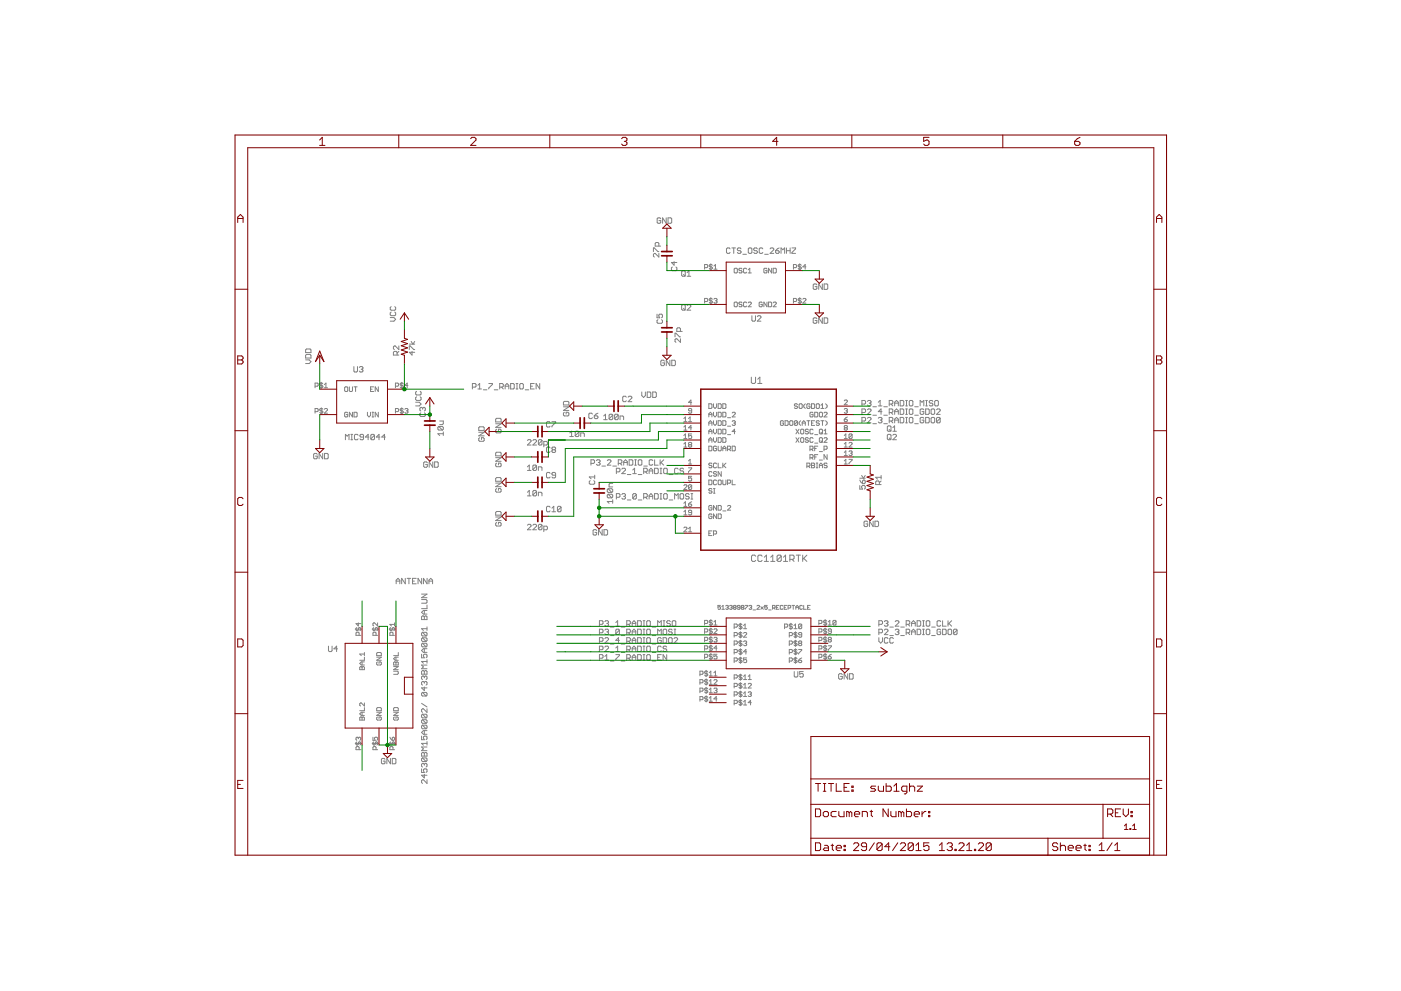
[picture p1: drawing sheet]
<?xml version="1.0" encoding="utf-8"?>
<!DOCTYPE eagle SYSTEM "eagle.dtd">
<eagle version="6.6.0">
<drawing>
<settings>
<setting alwaysvectorfont="yes"/>
<setting verticaltext="up"/>
</settings>
<grid distance="0.1" unitdist="inch" unit="inch" style="lines" multiple="1" display="no" altdistance="0.01" altunitdist="inch" altunit="inch"/>
<schematic xreflabel="%F%N/%S.%C%R" xrefpart="/%S.%C%R">
<libraries>
<library name="cc1101">
<symbols>
<symbol name="CC1101RTK">
<wire x1="-20.32" y1="20.32" x2="-20.32" y2="-27.94" width="0.4064" layer="94"/>
<wire x1="-20.32" y1="-27.94" x2="20.32" y2="-27.94" width="0.4064" layer="94"/>
<wire x1="20.32" y1="-27.94" x2="20.32" y2="20.32" width="0.4064" layer="94"/>
<wire x1="20.32" y1="20.32" x2="-20.32" y2="20.32" width="0.4064" layer="94"/>
<text x="-5.2578" y="21.9456" size="2.0828" layer="95" ratio="10" rot="SR0">&gt;NAME</text>
<text x="-5.207" y="-31.4198" size="2.0828" layer="96" ratio="10" rot="SR0">&gt;VALUE</text>
<pin name="DVDD" x="-25.4" y="15.24" length="middle" direction="pwr"/>
<pin name="AVDD_2" x="-25.4" y="12.7" length="middle" direction="pwr"/>
<pin name="AVDD_3" x="-25.4" y="10.16" length="middle" direction="pwr"/>
<pin name="AVDD_4" x="-25.4" y="7.62" length="middle" direction="pwr"/>
<pin name="AVDD" x="-25.4" y="5.08" length="middle" direction="pwr"/>
<pin name="DGUARD" x="-25.4" y="2.54" length="middle" direction="pwr"/>
<pin name="SCLK" x="-25.4" y="-2.54" length="middle" direction="in"/>
<pin name="CSN" x="-25.4" y="-5.08" length="middle" direction="in"/>
<pin name="DCOUPL" x="-25.4" y="-7.62" length="middle" direction="pwr"/>
<pin name="SI" x="-25.4" y="-10.16" length="middle" direction="in"/>
<pin name="GND_2" x="-25.4" y="-15.24" length="middle" direction="pas"/>
<pin name="GND" x="-25.4" y="-17.78" length="middle" direction="pas"/>
<pin name="EP" x="-25.4" y="-22.86" length="middle" direction="pas"/>
<pin name="SO(GDO1)" x="25.4" y="15.24" length="middle" direction="out" rot="R180"/>
<pin name="GDO2" x="25.4" y="12.7" length="middle" direction="out" rot="R180"/>
<pin name="GDO0(ATEST)" x="25.4" y="10.16" length="middle" rot="R180"/>
<pin name="XOSC_Q1" x="25.4" y="7.62" length="middle" rot="R180"/>
<pin name="XOSC_Q2" x="25.4" y="5.08" length="middle" rot="R180"/>
<pin name="RF_P" x="25.4" y="2.54" length="middle" rot="R180"/>
<pin name="RF_N" x="25.4" y="0" length="middle" rot="R180"/>
<pin name="RBIAS" x="25.4" y="-2.54" length="middle" rot="R180"/>
</symbol>
</symbols>
<devicesets>
<deviceset name="CC1101RTK" prefix="U">
<gates>
<gate name="A" symbol="CC1101RTK" x="0" y="0"/>
</gates>
<devices>
<device name="" package="QFN50P400X400X90-21N">
<connects>
<connect gate="A" pin="AVDD" pad="15"/>
<connect gate="A" pin="AVDD_2" pad="9"/>
<connect gate="A" pin="AVDD_3" pad="11"/>
<connect gate="A" pin="AVDD_4" pad="14"/>
<connect gate="A" pin="CSN" pad="7"/>
<connect gate="A" pin="DCOUPL" pad="5"/>
<connect gate="A" pin="DGUARD" pad="18"/>
<connect gate="A" pin="DVDD" pad="4"/>
<connect gate="A" pin="EP" pad="21"/>
<connect gate="A" pin="GDO0(ATEST)" pad="6"/>
<connect gate="A" pin="GDO2" pad="3"/>
<connect gate="A" pin="GND" pad="19"/>
<connect gate="A" pin="GND_2" pad="16"/>
<connect gate="A" pin="RBIAS" pad="17"/>
<connect gate="A" pin="RF_N" pad="13"/>
<connect gate="A" pin="RF_P" pad="12"/>
<connect gate="A" pin="SCLK" pad="1"/>
<connect gate="A" pin="SI" pad="20"/>
<connect gate="A" pin="SO(GDO1)" pad="2"/>
<connect gate="A" pin="XOSC_Q1" pad="8"/>
<connect gate="A" pin="XOSC_Q2" pad="10"/>
</connects>
<technologies>
<technology name="">
<attribute name="MPN" value="CC1101RTK" constant="no"/>
<attribute name="OC_FARNELL" value="1555264" constant="no"/>
<attribute name="OC_NEWARK" value="50M8833" constant="no"/>
<attribute name="PACKAGE" value="QFN-20" constant="no"/>
<attribute name="SUPPLIER" value="Texas Instruments" constant="no"/>
</technology>
</technologies>
</device>
</devices>
</deviceset>
</devicesets>
</library>
<library name="rc-master-smd">
<symbols>
<symbol name="CNP-">
<wire x1="-2.54" y1="0" x2="-0.635" y2="0" width="0.1524" layer="94"/>
<wire x1="2.54" y1="0" x2="0.635" y2="0" width="0.1524" layer="94"/>
<wire x1="0.635" y1="1.5875" x2="0.635" y2="0" width="0.508" layer="94"/>
<wire x1="0.635" y1="0" x2="0.635" y2="-1.5875" width="0.508" layer="94"/>
<wire x1="-0.635" y1="1.5875" x2="-0.635" y2="0" width="0.508" layer="94"/>
<wire x1="-0.635" y1="0" x2="-0.635" y2="-1.5875" width="0.508" layer="94"/>
<text x="-2.794" y="-1.27" size="0.8636" layer="93">1</text>
<text x="2.286" y="-1.27" size="0.8636" layer="93">2</text>
<text x="1.905" y="1.27" size="1.778" layer="95">&gt;NAME</text>
<text x="-3.81" y="-4.1275" size="1.778" layer="96">&gt;VALUE</text>
<pin name="1" x="-2.54" y="0" visible="off" length="point" direction="pas" swaplevel="1"/>
<pin name="2" x="2.54" y="0" visible="off" length="point" direction="pas" swaplevel="1" rot="R180"/>
</symbol>
<symbol name="R-">
<wire x1="-2.54" y1="0" x2="-2.2225" y2="0.9525" width="0.2032" layer="94"/>
<wire x1="-2.2225" y1="0.9525" x2="-1.5875" y2="-0.9525" width="0.2032" layer="94"/>
<wire x1="-1.5875" y1="-0.9525" x2="-0.9525" y2="0.9525" width="0.2032" layer="94"/>
<wire x1="-0.9525" y1="0.9525" x2="-0.3175" y2="-0.9525" width="0.2032" layer="94"/>
<wire x1="-0.3175" y1="-0.9525" x2="0.3175" y2="0.9525" width="0.2032" layer="94"/>
<wire x1="0.3175" y1="0.9525" x2="0.9525" y2="-0.9525" width="0.2032" layer="94"/>
<wire x1="0.9525" y1="-0.9525" x2="1.5875" y2="0.9525" width="0.2032" layer="94"/>
<wire x1="1.5875" y1="0.9525" x2="2.2225" y2="-0.9525" width="0.2032" layer="94"/>
<wire x1="2.2225" y1="-0.9525" x2="2.54" y2="0" width="0.2032" layer="94"/>
<text x="-2.54" y="1.5875" size="1.778" layer="95">&gt;NAME</text>
<text x="-2.54" y="-3.175" size="1.778" layer="96">&gt;VALUE</text>
<pin name="2" x="5.08" y="0" visible="off" length="short" direction="pas" swaplevel="1" rot="R180"/>
<pin name="1" x="-5.08" y="0" visible="off" length="short" direction="pas" swaplevel="1"/>
</symbol>
</symbols>
<devicesets>
<deviceset name="C_" prefix="C" uservalue="yes">
<gates>
<gate name="G$1" symbol="CNP-" x="2.54" y="0"/>
</gates>
<devices>
<device name="1812" package="C1812">
<connects>
<connect gate="G$1" pin="1" pad="1"/>
<connect gate="G$1" pin="2" pad="2"/>
</connects>
<technologies>
<technology name=""/>
</technologies>
</device>
<device name="1812K" package="C1812K">
<connects>
<connect gate="G$1" pin="1" pad="1"/>
<connect gate="G$1" pin="2" pad="2"/>
</connects>
<technologies>
<technology name=""/>
</technologies>
</device>
<device name="1825" package="C1825">
<connects>
<connect gate="G$1" pin="1" pad="1"/>
<connect gate="G$1" pin="2" pad="2"/>
</connects>
<technologies>
<technology name=""/>
</technologies>
</device>
<device name="1825K" package="C1825K">
<connects>
<connect gate="G$1" pin="1" pad="1"/>
<connect gate="G$1" pin="2" pad="2"/>
</connects>
<technologies>
<technology name=""/>
</technologies>
</device>
<device name="2012" package="C2012">
<connects>
<connect gate="G$1" pin="1" pad="1"/>
<connect gate="G$1" pin="2" pad="2"/>
</connects>
<technologies>
<technology name=""/>
</technologies>
</device>
<device name="2220K" package="C2220K">
<connects>
<connect gate="G$1" pin="1" pad="1"/>
<connect gate="G$1" pin="2" pad="2"/>
</connects>
<technologies>
<technology name=""/>
</technologies>
</device>
<device name="2225K" package="C2225K">
<connects>
<connect gate="G$1" pin="1" pad="1"/>
<connect gate="G$1" pin="2" pad="2"/>
</connects>
<technologies>
<technology name=""/>
</technologies>
</device>
<device name="3216" package="C3216">
<connects>
<connect gate="G$1" pin="1" pad="1"/>
<connect gate="G$1" pin="2" pad="2"/>
</connects>
<technologies>
<technology name=""/>
</technologies>
</device>
<device name="3225" package="C3225">
<connects>
<connect gate="G$1" pin="1" pad="1"/>
<connect gate="G$1" pin="2" pad="2"/>
</connects>
<technologies>
<technology name=""/>
</technologies>
</device>
<device name="4532" package="C4532">
<connects>
<connect gate="G$1" pin="1" pad="1"/>
<connect gate="G$1" pin="2" pad="2"/>
</connects>
<technologies>
<technology name=""/>
</technologies>
</device>
<device name="4564" package="C4564">
<connects>
<connect gate="G$1" pin="1" pad="1"/>
<connect gate="G$1" pin="2" pad="2"/>
</connects>
<technologies>
<technology name=""/>
</technologies>
</device>
<device name="0402" package="C0402">
<connects>
<connect gate="G$1" pin="1" pad="1"/>
<connect gate="G$1" pin="2" pad="2"/>
</connects>
<technologies>
<technology name=""/>
</technologies>
</device>
<device name="0603" package="C0603">
<connects>
<connect gate="G$1" pin="1" pad="1"/>
<connect gate="G$1" pin="2" pad="2"/>
</connects>
<technologies>
<technology name=""/>
</technologies>
</device>
<device name="0805" package="C0805">
<connects>
<connect gate="G$1" pin="1" pad="1"/>
<connect gate="G$1" pin="2" pad="2"/>
</connects>
<technologies>
<technology name=""/>
</technologies>
</device>
<device name="1206" package="C1206">
<connects>
<connect gate="G$1" pin="1" pad="1"/>
<connect gate="G$1" pin="2" pad="2"/>
</connects>
<technologies>
<technology name=""/>
</technologies>
</device>
<device name="1210" package="C1210">
<connects>
<connect gate="G$1" pin="1" pad="1"/>
<connect gate="G$1" pin="2" pad="2"/>
</connects>
<technologies>
<technology name=""/>
</technologies>
</device>
<device name="0201" package="C0201">
<connects>
<connect gate="G$1" pin="1" pad="1"/>
<connect gate="G$1" pin="2" pad="2"/>
</connects>
<technologies>
<technology name=""/>
</technologies>
</device>
<device name="1608" package="C1608">
<connects>
<connect gate="G$1" pin="1" pad="1"/>
<connect gate="G$1" pin="2" pad="2"/>
</connects>
<technologies>
<technology name=""/>
</technologies>
</device>
<device name="1808" package="C1808">
<connects>
<connect gate="G$1" pin="1" pad="1"/>
<connect gate="G$1" pin="2" pad="2"/>
</connects>
<technologies>
<technology name=""/>
</technologies>
</device>
</devices>
</deviceset>
<deviceset name="R_" prefix="R" uservalue="yes">
<gates>
<gate name="G$1" symbol="R-" x="0" y="0"/>
</gates>
<devices>
<device name="0402" package="R0402">
<connects>
<connect gate="G$1" pin="1" pad="1"/>
<connect gate="G$1" pin="2" pad="2"/>
</connects>
<technologies>
<technology name=""/>
</technologies>
</device>
<device name="0603" package="R0603">
<connects>
<connect gate="G$1" pin="1" pad="1"/>
<connect gate="G$1" pin="2" pad="2"/>
</connects>
<technologies>
<technology name=""/>
</technologies>
</device>
<device name="0805" package="R0805">
<connects>
<connect gate="G$1" pin="1" pad="1"/>
<connect gate="G$1" pin="2" pad="2"/>
</connects>
<technologies>
<technology name=""/>
</technologies>
</device>
<device name="1005" package="R1005">
<connects>
<connect gate="G$1" pin="1" pad="1"/>
<connect gate="G$1" pin="2" pad="2"/>
</connects>
<technologies>
<technology name=""/>
</technologies>
</device>
<device name="1206" package="R1206">
<connects>
<connect gate="G$1" pin="1" pad="1"/>
<connect gate="G$1" pin="2" pad="2"/>
</connects>
<technologies>
<technology name=""/>
</technologies>
</device>
<device name="1210" package="R1210">
<connects>
<connect gate="G$1" pin="1" pad="1"/>
<connect gate="G$1" pin="2" pad="2"/>
</connects>
<technologies>
<technology name=""/>
</technologies>
</device>
<device name="2010" package="R2010">
<connects>
<connect gate="G$1" pin="1" pad="1"/>
<connect gate="G$1" pin="2" pad="2"/>
</connects>
<technologies>
<technology name=""/>
</technologies>
</device>
<device name="2012" package="R2012">
<connects>
<connect gate="G$1" pin="1" pad="1"/>
<connect gate="G$1" pin="2" pad="2"/>
</connects>
<technologies>
<technology name=""/>
</technologies>
</device>
<device name="2512" package="R2512">
<connects>
<connect gate="G$1" pin="1" pad="1"/>
<connect gate="G$1" pin="2" pad="2"/>
</connects>
<technologies>
<technology name=""/>
</technologies>
</device>
<device name="3216" package="R3216">
<connects>
<connect gate="G$1" pin="1" pad="1"/>
<connect gate="G$1" pin="2" pad="2"/>
</connects>
<technologies>
<technology name=""/>
</technologies>
</device>
<device name="3225" package="R3225">
<connects>
<connect gate="G$1" pin="1" pad="1"/>
<connect gate="G$1" pin="2" pad="2"/>
</connects>
<technologies>
<technology name=""/>
</technologies>
</device>
<device name="5025" package="R5025">
<connects>
<connect gate="G$1" pin="1" pad="1"/>
<connect gate="G$1" pin="2" pad="2"/>
</connects>
<technologies>
<technology name=""/>
</technologies>
</device>
<device name="6332" package="R6332">
<connects>
<connect gate="G$1" pin="1" pad="1"/>
<connect gate="G$1" pin="2" pad="2"/>
</connects>
<technologies>
<technology name=""/>
</technologies>
</device>
<device name="0201" package="R0201">
<connects>
<connect gate="G$1" pin="1" pad="1"/>
<connect gate="G$1" pin="2" pad="2"/>
</connects>
<technologies>
<technology name=""/>
</technologies>
</device>
</devices>
</deviceset>
</devicesets>
</library>
<library name="supply2">
<symbols>
<symbol name="GND">
<wire x1="-1.27" y1="0" x2="1.27" y2="0" width="0.254" layer="94"/>
<wire x1="1.27" y1="0" x2="0" y2="-1.27" width="0.254" layer="94"/>
<wire x1="0" y1="-1.27" x2="-1.27" y2="0" width="0.254" layer="94"/>
<text x="-1.905" y="-3.175" size="1.778" layer="96">&gt;VALUE</text>
<pin name="GND" x="0" y="2.54" visible="off" length="short" direction="sup" rot="R270"/>
</symbol>
</symbols>
<devicesets>
<deviceset name="GND" prefix="SUPPLY">
<gates>
<gate name="GND" symbol="GND" x="0" y="0"/>
</gates>
<devices>
<device name="">
<technologies>
<technology name=""/>
</technologies>
</device>
</devices>
</deviceset>
</devicesets>
</library>
<library name="supply1">
<symbols>
<symbol name="VCC">
<wire x1="1.27" y1="-1.905" x2="0" y2="0" width="0.254" layer="94"/>
<wire x1="0" y1="0" x2="-1.27" y2="-1.905" width="0.254" layer="94"/>
<text x="-2.54" y="-2.54" size="1.778" layer="96" rot="R90">&gt;VALUE</text>
<pin name="VCC" x="0" y="-2.54" visible="off" length="short" direction="sup" rot="R90"/>
</symbol>
<symbol name="VDD">
<wire x1="1.27" y1="-1.905" x2="0" y2="0" width="0.254" layer="94"/>
<wire x1="0" y1="0" x2="-1.27" y2="-1.905" width="0.254" layer="94"/>
<wire x1="0" y1="1.27" x2="-1.27" y2="-1.905" width="0.254" layer="94"/>
<wire x1="1.27" y1="-1.905" x2="0" y2="1.27" width="0.254" layer="94"/>
<text x="-2.54" y="-2.54" size="1.778" layer="96" rot="R90">&gt;VALUE</text>
<pin name="VDD" x="0" y="-2.54" visible="off" length="short" direction="sup" rot="R90"/>
</symbol>
</symbols>
<devicesets>
<deviceset name="VCC" prefix="P+">
<gates>
<gate name="VCC" symbol="VCC" x="0" y="0"/>
</gates>
<devices>
<device name="">
<technologies>
<technology name=""/>
</technologies>
</device>
</devices>
</deviceset>
<deviceset name="VDD" prefix="VDD">
<gates>
<gate name="G$1" symbol="VDD" x="0" y="0"/>
</gates>
<devices>
<device name="">
<technologies>
<technology name=""/>
</technologies>
</device>
</devices>
</deviceset>
</devicesets>
</library>
<library name="CTS_OSC">
<symbols>
<symbol name="CTS_26_MHZ">
<wire x1="-10.16" y1="7.62" x2="-10.16" y2="-7.62" width="0.254" layer="94"/>
<wire x1="-10.16" y1="-7.62" x2="7.62" y2="-7.62" width="0.254" layer="94"/>
<wire x1="7.62" y1="-7.62" x2="7.62" y2="7.62" width="0.254" layer="94"/>
<wire x1="7.62" y1="7.62" x2="-10.16" y2="7.62" width="0.254" layer="94"/>
<text x="-10.16" y="10.16" size="1.778" layer="95">CTS_OSC_26MHZ</text>
<pin name="OSC1" x="-15.24" y="5.08" length="middle"/>
<pin name="GND" x="12.7" y="5.08" length="middle" rot="R180"/>
<pin name="OSC2" x="-15.24" y="-5.08" length="middle"/>
<pin name="GND2" x="12.7" y="-5.08" length="middle" rot="R180"/>
</symbol>
</symbols>
<devicesets>
<deviceset name="26_MHZ_OSC">
<gates>
<gate name="G$1" symbol="CTS_26_MHZ" x="2.54" y="0"/>
</gates>
<devices>
<device name="" package="CTS_26_PACKAGE">
<connects>
<connect gate="G$1" pin="GND" pad="P$4"/>
<connect gate="G$1" pin="GND2" pad="P$2"/>
<connect gate="G$1" pin="OSC1" pad="P$1"/>
<connect gate="G$1" pin="OSC2" pad="P$3"/>
</connects>
<technologies>
<technology name=""/>
</technologies>
</device>
</devices>
</deviceset>
</devicesets>
</library>
<library name="MIC94045YFL">
<symbols>
<symbol name="MIC94045YFL">
<wire x1="-7.62" y1="7.62" x2="-7.62" y2="-5.08" width="0.254" layer="94"/>
<wire x1="-7.62" y1="-5.08" x2="7.62" y2="-5.08" width="0.254" layer="94"/>
<wire x1="7.62" y1="-5.08" x2="7.62" y2="7.62" width="0.254" layer="94"/>
<wire x1="-7.62" y1="7.62" x2="7.62" y2="7.62" width="0.254" layer="94"/>
<text x="-5.08" y="-10.16" size="1.778" layer="95">MIC94044</text>
<pin name="OUT" x="-12.7" y="5.08" length="middle"/>
<pin name="GND" x="-12.7" y="-2.54" length="middle"/>
<pin name="VIN" x="12.7" y="-2.54" length="middle" rot="R180"/>
<pin name="EN" x="12.7" y="5.08" length="middle" rot="R180"/>
</symbol>
</symbols>
<devicesets>
<deviceset name="MIC94044">
<gates>
<gate name="G$1" symbol="MIC94045YFL" x="0" y="-2.54"/>
</gates>
<devices>
<device name="" package="MIC94045YFL_FOOTPRINT">
<connects>
<connect gate="G$1" pin="EN" pad="P$4"/>
<connect gate="G$1" pin="GND" pad="P$2"/>
<connect gate="G$1" pin="OUT" pad="P$1"/>
<connect gate="G$1" pin="VIN" pad="P$3"/>
</connects>
<technologies>
<technology name=""/>
</technologies>
</device>
</devices>
</deviceset>
</devicesets>
</library>
<library name="24530BM15A0002">
<symbols>
<symbol name="24530BM15A0002">
<wire x1="-12.7" y1="10.16" x2="-12.7" y2="-10.16" width="0.254" layer="94"/>
<wire x1="-12.7" y1="-10.16" x2="12.7" y2="-10.16" width="0.254" layer="94"/>
<wire x1="12.7" y1="-10.16" x2="12.7" y2="10.16" width="0.254" layer="94"/>
<wire x1="12.7" y1="10.16" x2="2.54" y2="10.16" width="0.254" layer="94"/>
<wire x1="2.54" y1="10.16" x2="-2.54" y2="10.16" width="0.254" layer="94"/>
<wire x1="-2.54" y1="10.16" x2="-12.7" y2="10.16" width="0.254" layer="94"/>
<wire x1="-2.54" y1="10.16" x2="-2.54" y2="7.62" width="0.254" layer="94"/>
<wire x1="-2.54" y1="7.62" x2="2.54" y2="7.62" width="0.254" layer="94"/>
<wire x1="2.54" y1="7.62" x2="2.54" y2="10.16" width="0.254" layer="94"/>
<text x="-27.94" y="12.7" size="1.778" layer="95">24530BM15A0002/ 0433BM15A0001 BALUN</text>
<pin name="UNBAL" x="-17.78" y="5.08" length="middle"/>
<pin name="GND@1" x="-17.78" y="0" length="middle" direction="pwr"/>
<pin name="BAL1" x="-17.78" y="-5.08" length="middle"/>
<pin name="GND@3" x="17.78" y="5.08" length="middle" direction="pwr" rot="R180"/>
<pin name="GND@2" x="17.78" y="0" length="middle" direction="pwr" rot="R180"/>
<pin name="BAL2" x="17.78" y="-5.08" length="middle" rot="R180"/>
</symbol>
</symbols>
<devicesets>
<deviceset name="24530BM15A0002">
<gates>
<gate name="G$1" symbol="24530BM15A0002" x="0" y="0"/>
</gates>
<devices>
<device name="" package="24530BM15A0002">
<connects>
<connect gate="G$1" pin="BAL1" pad="P$4"/>
<connect gate="G$1" pin="BAL2" pad="P$3"/>
<connect gate="G$1" pin="GND@1" pad="P$2"/>
<connect gate="G$1" pin="GND@2" pad="P$5"/>
<connect gate="G$1" pin="GND@3" pad="P$6"/>
<connect gate="G$1" pin="UNBAL" pad="P$1"/>
</connects>
<technologies>
<technology name=""/>
</technologies>
</device>
</devices>
</deviceset>
</devicesets>
</library>
<library name="Molex_SlimStack">
<symbols>
<symbol name="513389873_2X5_RECEPTACLE">
<wire x1="-12.7" y1="7.62" x2="-12.7" y2="-7.62" width="0.254" layer="94"/>
<wire x1="-12.7" y1="-7.62" x2="12.7" y2="-7.62" width="0.254" layer="94"/>
<wire x1="12.7" y1="-7.62" x2="12.7" y2="7.62" width="0.254" layer="94"/>
<wire x1="12.7" y1="7.62" x2="-12.7" y2="7.62" width="0.254" layer="94"/>
<text x="-15.24" y="10.16" size="1.27" layer="95">513389873_2x5_RECEPTACLE</text>
<pin name="P$1" x="-17.78" y="5.08" length="middle"/>
<pin name="P$2" x="-17.78" y="2.54" length="middle"/>
<pin name="P$3" x="-17.78" y="0" length="middle"/>
<pin name="P$4" x="-17.78" y="-2.54" length="middle"/>
<pin name="P$5" x="-17.78" y="-5.08" length="middle"/>
<pin name="P$6" x="17.78" y="-5.08" length="middle" rot="R180"/>
<pin name="P$7" x="17.78" y="-2.54" length="middle" rot="R180"/>
<pin name="P$8" x="17.78" y="0" length="middle" rot="R180"/>
<pin name="P$9" x="17.78" y="2.54" length="middle" rot="R180"/>
<pin name="P$10" x="17.78" y="5.08" length="middle" rot="R180"/>
<pin name="P$11" x="-17.78" y="-10.16" length="middle"/>
<pin name="P$12" x="-17.78" y="-12.7" length="middle"/>
<pin name="P$13" x="-17.78" y="-15.24" length="middle"/>
<pin name="P$14" x="-17.78" y="-17.78" length="middle"/>
</symbol>
</symbols>
<devicesets>
<deviceset name="513389873_2X5_RECEPTACLE">
<gates>
<gate name="G$1" symbol="513389873_2X5_RECEPTACLE" x="0" y="0"/>
</gates>
<devices>
<device name="" package="513389873_2X5_RECEPTACLE">
<connects>
<connect gate="G$1" pin="P$1" pad="P$1"/>
<connect gate="G$1" pin="P$10" pad="P$10"/>
<connect gate="G$1" pin="P$11" pad="P$11"/>
<connect gate="G$1" pin="P$12" pad="P$12"/>
<connect gate="G$1" pin="P$13" pad="P$13"/>
<connect gate="G$1" pin="P$14" pad="P$14"/>
<connect gate="G$1" pin="P$2" pad="P$2"/>
<connect gate="G$1" pin="P$3" pad="P$3"/>
<connect gate="G$1" pin="P$4" pad="P$4"/>
<connect gate="G$1" pin="P$5" pad="P$5"/>
<connect gate="G$1" pin="P$6" pad="P$6"/>
<connect gate="G$1" pin="P$7" pad="P$7"/>
<connect gate="G$1" pin="P$8" pad="P$8"/>
<connect gate="G$1" pin="P$9" pad="P$9"/>
</connects>
<technologies>
<technology name=""/>
</technologies>
</device>
</devices>
</deviceset>
</devicesets>
</library>
<library name="frames">
<symbols>
<symbol name="FRAME_A_L">
<frame x1="0" y1="0" x2="279.4" y2="215.9" columns="6" rows="5" layer="94" border-bottom="no"/>
</symbol>
<symbol name="DOCFIELD">
<wire x1="0" y1="0" x2="71.12" y2="0" width="0.1016" layer="94"/>
<wire x1="101.6" y1="15.24" x2="87.63" y2="15.24" width="0.1016" layer="94"/>
<wire x1="0" y1="0" x2="0" y2="5.08" width="0.1016" layer="94"/>
<wire x1="0" y1="5.08" x2="71.12" y2="5.08" width="0.1016" layer="94"/>
<wire x1="0" y1="5.08" x2="0" y2="15.24" width="0.1016" layer="94"/>
<wire x1="101.6" y1="15.24" x2="101.6" y2="5.08" width="0.1016" layer="94"/>
<wire x1="71.12" y1="5.08" x2="71.12" y2="0" width="0.1016" layer="94"/>
<wire x1="71.12" y1="5.08" x2="87.63" y2="5.08" width="0.1016" layer="94"/>
<wire x1="71.12" y1="0" x2="101.6" y2="0" width="0.1016" layer="94"/>
<wire x1="87.63" y1="15.24" x2="87.63" y2="5.08" width="0.1016" layer="94"/>
<wire x1="87.63" y1="15.24" x2="0" y2="15.24" width="0.1016" layer="94"/>
<wire x1="87.63" y1="5.08" x2="101.6" y2="5.08" width="0.1016" layer="94"/>
<wire x1="101.6" y1="5.08" x2="101.6" y2="0" width="0.1016" layer="94"/>
<wire x1="0" y1="15.24" x2="0" y2="22.86" width="0.1016" layer="94"/>
<wire x1="101.6" y1="35.56" x2="0" y2="35.56" width="0.1016" layer="94"/>
<wire x1="101.6" y1="35.56" x2="101.6" y2="22.86" width="0.1016" layer="94"/>
<wire x1="0" y1="22.86" x2="101.6" y2="22.86" width="0.1016" layer="94"/>
<wire x1="0" y1="22.86" x2="0" y2="35.56" width="0.1016" layer="94"/>
<wire x1="101.6" y1="22.86" x2="101.6" y2="15.24" width="0.1016" layer="94"/>
<text x="1.27" y="1.27" size="2.54" layer="94">Date:</text>
<text x="12.7" y="1.27" size="2.54" layer="94">&gt;LAST_DATE_TIME</text>
<text x="72.39" y="1.27" size="2.54" layer="94">Sheet:</text>
<text x="86.36" y="1.27" size="2.54" layer="94">&gt;SHEET</text>
<text x="88.9" y="11.43" size="2.54" layer="94">REV:</text>
<text x="1.27" y="19.05" size="2.54" layer="94">TITLE:</text>
<text x="1.27" y="11.43" size="2.54" layer="94">Document Number:</text>
<text x="17.78" y="19.05" size="2.54" layer="94">&gt;DRAWING_NAME</text>
</symbol>
</symbols>
<devicesets>
<deviceset name="FRAME_A_L" prefix="FRAME" uservalue="yes">
<gates>
<gate name="G$1" symbol="FRAME_A_L" x="0" y="0" addlevel="always"/>
<gate name="G$2" symbol="DOCFIELD" x="172.72" y="0" addlevel="always"/>
</gates>
<devices>
<device name="">
<technologies>
<technology name=""/>
</technologies>
</device>
</devices>
</deviceset>
</devicesets>
</library>
</libraries>
<attributes>
</attributes>
<variantdefs>
</variantdefs>
<classes>
<class number="0" name="default" width="0" drill="0">
</class>
</classes>
<parts>
<part name="U1" library="cc1101" deviceset="CC1101RTK" device=""/>
<part name="C1" library="rc-master-smd" deviceset="C_" device="0402" value="100n"/>
<part name="C2" library="rc-master-smd" deviceset="C_" device="0402" value="100n"/>
<part name="SUPPLY1" library="supply2" deviceset="GND" device=""/>
<part name="R1" library="rc-master-smd" deviceset="R_" device="0402" value="56k"/>
<part name="SUPPLY2" library="supply2" deviceset="GND" device=""/>
<part name="SUPPLY4" library="supply2" deviceset="GND" device=""/>
<part name="SUPPLY6" library="supply2" deviceset="GND" device=""/>
<part name="C4" library="rc-master-smd" deviceset="C_" device="0402" value="27p"/>
<part name="C5" library="rc-master-smd" deviceset="C_" device="0402" value="27p"/>
<part name="SUPPLY7" library="supply2" deviceset="GND" device=""/>
<part name="SUPPLY8" library="supply2" deviceset="GND" device=""/>
<part name="U$1" library="CTS_OSC" deviceset="26_MHZ_OSC" device=""/>
<part name="SUPPLY3" library="supply2" deviceset="GND" device=""/>
<part name="U$2" library="MIC94045YFL" deviceset="MIC94044" device=""/>
<part name="P+2" library="supply1" deviceset="VCC" device=""/>
<part name="SUPPLY9" library="supply2" deviceset="GND" device=""/>
<part name="R2" library="rc-master-smd" deviceset="R_" device="0402" value="47k"/>
<part name="P+3" library="supply1" deviceset="VCC" device=""/>
<part name="VDD1" library="supply1" deviceset="VDD" device=""/>
<part name="U$3" library="24530BM15A0002" deviceset="24530BM15A0002" device=""/>
<part name="SUPPLY10" library="supply2" deviceset="GND" device=""/>
<part name="U$4" library="Molex_SlimStack" deviceset="513389873_2X5_RECEPTACLE" device=""/>
<part name="P+1" library="supply1" deviceset="VCC" device=""/>
<part name="SUPPLY5" library="supply2" deviceset="GND" device=""/>
<part name="C3" library="rc-master-smd" deviceset="C_" device="0402" value="10u"/>
<part name="C6" library="rc-master-smd" deviceset="C_" device="0402" value="10n"/>
<part name="SUPPLY11" library="supply2" deviceset="GND" device=""/>
<part name="C7" library="rc-master-smd" deviceset="C_" device="0402" value="220p"/>
<part name="SUPPLY12" library="supply2" deviceset="GND" device=""/>
<part name="C8" library="rc-master-smd" deviceset="C_" device="0402" value="10n"/>
<part name="SUPPLY13" library="supply2" deviceset="GND" device=""/>
<part name="C9" library="rc-master-smd" deviceset="C_" device="0402" value="10n"/>
<part name="SUPPLY14" library="supply2" deviceset="GND" device=""/>
<part name="C10" library="rc-master-smd" deviceset="C_" device="0402" value="220p"/>
<part name="SUPPLY15" library="supply2" deviceset="GND" device=""/>
<part name="SUPPLY16" library="supply2" deviceset="GND" device=""/>
<part name="FRAME1" library="frames" deviceset="FRAME_A_L" device=""/>
</parts>
<sheets>
<sheet>
<plain>
<text x="106.68" y="-111.76" size="1.778" layer="94" font="vector">1.1</text>
<text x="-5.08" y="40.64" size="1.778" layer="95" font="vector">U2</text>
<text x="-124.46" y="25.4" size="1.778" layer="95" font="vector">U3</text>
<text x="-132.08" y="-58.42" size="1.778" layer="95" font="vector">U4</text>
<text x="7.62" y="-66.04" size="1.778" layer="95" font="vector">U5</text>
</plain>
<instances>
<instance part="U1" gate="A" x="0" y="0"/>
<instance part="C1" gate="G$1" x="-50.8" y="-10.16" rot="R90"/>
<instance part="C2" gate="G$1" x="-45.72" y="15.24"/>
<instance part="SUPPLY1" gate="GND" x="-50.8" y="-20.32"/>
<instance part="R1" gate="G$1" x="30.48" y="-7.62" rot="R270"/>
<instance part="SUPPLY2" gate="GND" x="30.48" y="-17.78"/>
<instance part="SUPPLY4" gate="GND" x="-58.42" y="15.24" rot="R270"/>
<instance part="SUPPLY6" gate="GND" x="15.24" y="43.18"/>
<instance part="C4" gate="G$1" x="-30.48" y="60.96" rot="R270"/>
<instance part="C5" gate="G$1" x="-30.48" y="38.1" rot="R90"/>
<instance part="SUPPLY7" gate="GND" x="-30.48" y="68.58" rot="R180"/>
<instance part="SUPPLY8" gate="GND" x="-30.48" y="30.48"/>
<instance part="U$1" gate="G$1" x="-2.54" y="50.8"/>
<instance part="SUPPLY3" gate="GND" x="15.24" y="53.34"/>
<instance part="U$2" gate="G$1" x="-121.92" y="15.24"/>
<instance part="P+2" gate="VCC" x="-101.6" y="17.78"/>
<instance part="SUPPLY9" gate="GND" x="-134.62" y="2.54"/>
<instance part="R2" gate="G$1" x="-109.22" y="33.02" rot="R90"/>
<instance part="P+3" gate="VCC" x="-109.22" y="43.18"/>
<instance part="VDD1" gate="G$1" x="-134.62" y="30.48"/>
<instance part="U$3" gate="G$1" x="-116.84" y="-68.58" smashed="yes" rot="R270"/>
<instance part="SUPPLY10" gate="GND" x="-114.3" y="-88.9"/>
<instance part="U$4" gate="G$1" x="0" y="-55.88"/>
<instance part="P+1" gate="VCC" x="35.56" y="-58.42" rot="R270"/>
<instance part="SUPPLY5" gate="GND" x="22.86" y="-63.5"/>
<instance part="C3" gate="G$1" x="-101.6" y="10.16" rot="R90"/>
<instance part="C6" gate="G$1" x="-55.88" y="10.16"/>
<instance part="SUPPLY11" gate="GND" x="-78.74" y="10.16" rot="R270"/>
<instance part="C7" gate="G$1" x="-68.58" y="7.62"/>
<instance part="SUPPLY12" gate="GND" x="-83.82" y="7.62" rot="R270"/>
<instance part="C8" gate="G$1" x="-68.58" y="0"/>
<instance part="SUPPLY13" gate="GND" x="-78.74" y="0" rot="R270"/>
<instance part="C9" gate="G$1" x="-68.58" y="-7.62"/>
<instance part="SUPPLY14" gate="GND" x="-78.74" y="-7.62" rot="R270"/>
<instance part="C10" gate="G$1" x="-68.58" y="-17.78"/>
<instance part="SUPPLY15" gate="GND" x="-78.74" y="-17.78" rot="R270"/>
<instance part="SUPPLY16" gate="GND" x="-101.6" y="0"/>
<instance part="FRAME1" gate="G$1" x="-160.02" y="-119.38"/>
<instance part="FRAME1" gate="G$2" x="12.7" y="-119.38"/>
</instances>
<busses>
</busses>
<nets>
<net name="GND" class="0">
<segment>
<wire x1="-50.8" y1="-12.7" x2="-50.8" y2="-15.24" width="0.1524" layer="91"/>
<wire x1="-50.8" y1="-15.24" x2="-50.8" y2="-17.78" width="0.1524" layer="91"/>
<wire x1="-25.4" y1="-15.24" x2="-50.8" y2="-15.24" width="0.1524" layer="91"/>
<wire x1="-25.4" y1="-17.78" x2="-27.94" y2="-17.78" width="0.1524" layer="91"/>
<wire x1="-27.94" y1="-17.78" x2="-50.8" y2="-17.78" width="0.1524" layer="91"/>
<wire x1="-25.4" y1="-22.86" x2="-27.94" y2="-22.86" width="0.1524" layer="91"/>
<wire x1="-27.94" y1="-22.86" x2="-27.94" y2="-17.78" width="0.1524" layer="91"/>
<junction x="-50.8" y="-15.24"/>
<junction x="-50.8" y="-17.78"/>
<junction x="-27.94" y="-17.78"/>
<pinref part="SUPPLY1" gate="GND" pin="GND"/>
<pinref part="C1" gate="G$1" pin="1"/>
<pinref part="U1" gate="A" pin="GND_2"/>
<pinref part="U1" gate="A" pin="GND"/>
<pinref part="U1" gate="A" pin="EP"/>
</segment>
<segment>
<wire x1="30.48" y1="-15.24" x2="30.48" y2="-12.7" width="0.1524" layer="91"/>
<pinref part="R1" gate="G$1" pin="2"/>
<pinref part="SUPPLY2" gate="GND" pin="GND"/>
</segment>
<segment>
<wire x1="-55.88" y1="15.24" x2="-48.26" y2="15.24" width="0.1524" layer="91"/>
<pinref part="C2" gate="G$1" pin="1"/>
<pinref part="SUPPLY4" gate="GND" pin="GND"/>
</segment>
<segment>
<wire x1="-30.48" y1="33.02" x2="-30.48" y2="35.56" width="0.1524" layer="91"/>
<pinref part="C5" gate="G$1" pin="1"/>
<pinref part="SUPPLY8" gate="GND" pin="GND"/>
</segment>
<segment>
<wire x1="-30.48" y1="66.04" x2="-30.48" y2="63.5" width="0.1524" layer="91"/>
<pinref part="C4" gate="G$1" pin="1"/>
<pinref part="SUPPLY7" gate="GND" pin="GND"/>
</segment>
<segment>
<wire x1="15.24" y1="45.72" x2="10.16" y2="45.72" width="0.1524" layer="91"/>
<pinref part="U$1" gate="G$1" pin="GND2"/>
<pinref part="SUPPLY6" gate="GND" pin="GND"/>
</segment>
<segment>
<wire x1="15.24" y1="55.88" x2="10.16" y2="55.88" width="0.1524" layer="91"/>
<pinref part="U$1" gate="G$1" pin="GND"/>
<pinref part="SUPPLY3" gate="GND" pin="GND"/>
</segment>
<segment>
<wire x1="-134.62" y1="5.08" x2="-134.62" y2="12.7" width="0.1524" layer="91"/>
<pinref part="SUPPLY9" gate="GND" pin="GND"/>
<pinref part="U$2" gate="G$1" pin="GND"/>
</segment>
<segment>
<wire x1="-114.3" y1="-86.36" x2="-114.3" y2="-50.8" width="0.1524" layer="91"/>
<wire x1="-114.3" y1="-50.8" x2="-116.84" y2="-50.8" width="0.1524" layer="91"/>
<wire x1="-114.3" y1="-86.36" x2="-111.76" y2="-86.36" width="0.1524" layer="91"/>
<wire x1="-114.3" y1="-86.36" x2="-116.84" y2="-86.36" width="0.1524" layer="91"/>
<junction x="-114.3" y="-86.36"/>
<pinref part="U$3" gate="G$1" pin="GND@1"/>
<pinref part="U$3" gate="G$1" pin="GND@3"/>
<pinref part="SUPPLY10" gate="GND" pin="GND"/>
<pinref part="U$3" gate="G$1" pin="GND@2"/>
</segment>
<segment>
<pinref part="U$4" gate="G$1" pin="P$6"/>
<pinref part="SUPPLY5" gate="GND" pin="GND"/>
<wire x1="22.86" y1="-60.96" x2="17.78" y2="-60.96" width="0.1524" layer="91"/>
</segment>
<segment>
<pinref part="SUPPLY11" gate="GND" pin="GND"/>
<pinref part="C6" gate="G$1" pin="1"/>
<wire x1="-76.2" y1="10.16" x2="-58.42" y2="10.16" width="0.1524" layer="91"/>
</segment>
<segment>
<pinref part="C7" gate="G$1" pin="1"/>
<pinref part="SUPPLY12" gate="GND" pin="GND"/>
<wire x1="-81.28" y1="7.62" x2="-71.12" y2="7.62" width="0.1524" layer="91"/>
</segment>
<segment>
<pinref part="C8" gate="G$1" pin="1"/>
<pinref part="SUPPLY13" gate="GND" pin="GND"/>
<wire x1="-76.2" y1="0" x2="-71.12" y2="0" width="0.1524" layer="91"/>
</segment>
<segment>
<pinref part="C9" gate="G$1" pin="1"/>
<pinref part="SUPPLY14" gate="GND" pin="GND"/>
<wire x1="-76.2" y1="-7.62" x2="-71.12" y2="-7.62" width="0.1524" layer="91"/>
</segment>
<segment>
<pinref part="C10" gate="G$1" pin="1"/>
<pinref part="SUPPLY15" gate="GND" pin="GND"/>
<wire x1="-76.2" y1="-17.78" x2="-71.12" y2="-17.78" width="0.1524" layer="91"/>
</segment>
<segment>
<pinref part="C3" gate="G$1" pin="1"/>
<pinref part="SUPPLY16" gate="GND" pin="GND"/>
<wire x1="-101.6" y1="2.54" x2="-101.6" y2="7.62" width="0.1524" layer="91"/>
</segment>
</net>
<net name="N$5" class="0">
<segment>
<wire x1="30.48" y1="-2.54" x2="25.4" y2="-2.54" width="0.1524" layer="91"/>
<pinref part="U1" gate="A" pin="RBIAS"/>
<pinref part="R1" gate="G$1" pin="1"/>
</segment>
</net>
<net name="N$7" class="0">
<segment>
<wire x1="-50.8" y1="-7.62" x2="-25.4" y2="-7.62" width="0.1524" layer="91"/>
<pinref part="U1" gate="A" pin="DCOUPL"/>
<pinref part="C1" gate="G$1" pin="2"/>
</segment>
</net>
<net name="VCC" class="0">
<segment>
<wire x1="-109.22" y1="12.7" x2="-101.6" y2="12.7" width="0.1524" layer="91"/>
<wire x1="-101.6" y1="12.7" x2="-101.6" y2="15.24" width="0.1524" layer="91"/>
<pinref part="U$2" gate="G$1" pin="VIN"/>
<pinref part="P+2" gate="VCC" pin="VCC"/>
<pinref part="C3" gate="G$1" pin="2"/>
<junction x="-101.6" y="12.7"/>
</segment>
<segment>
<wire x1="-109.22" y1="40.64" x2="-109.22" y2="38.1" width="0.1524" layer="91"/>
<pinref part="R2" gate="G$1" pin="2"/>
<pinref part="P+3" gate="VCC" pin="VCC"/>
</segment>
<segment>
<pinref part="U$4" gate="G$1" pin="P$7"/>
<pinref part="P+1" gate="VCC" pin="VCC"/>
<wire x1="17.78" y1="-58.42" x2="33.02" y2="-58.42" width="0.1524" layer="91"/>
</segment>
</net>
<net name="Q1" class="0">
<segment>
<wire x1="-30.48" y1="58.42" x2="-30.48" y2="55.88" width="0.1524" layer="91"/>
<wire x1="-17.78" y1="55.88" x2="-30.48" y2="55.88" width="0.1524" layer="91"/>
<label x="-22.86" y="55.88" size="1.778" layer="95" rot="R180"/>
<pinref part="C4" gate="G$1" pin="2"/>
<pinref part="U$1" gate="G$1" pin="OSC1"/>
</segment>
<segment>
<wire x1="25.4" y1="7.62" x2="30.48" y2="7.62" width="0.1524" layer="91"/>
<label x="35.56" y="7.62" size="1.778" layer="95"/>
<pinref part="U1" gate="A" pin="XOSC_Q1"/>
</segment>
</net>
<net name="Q2" class="0">
<segment>
<wire x1="-17.78" y1="45.72" x2="-30.48" y2="45.72" width="0.1524" layer="91"/>
<wire x1="-30.48" y1="40.64" x2="-30.48" y2="45.72" width="0.1524" layer="91"/>
<label x="-22.86" y="45.72" size="1.778" layer="95" rot="R180"/>
<pinref part="U$1" gate="G$1" pin="OSC2"/>
<pinref part="C5" gate="G$1" pin="2"/>
</segment>
<segment>
<wire x1="25.4" y1="5.08" x2="30.48" y2="5.08" width="0.1524" layer="91"/>
<label x="35.56" y="5.08" size="1.778" layer="95"/>
<pinref part="U1" gate="A" pin="XOSC_Q2"/>
</segment>
</net>
<net name="VDD" class="0">
<segment>
<wire x1="-134.62" y1="20.32" x2="-134.62" y2="27.94" width="0.1524" layer="91"/>
<pinref part="U$2" gate="G$1" pin="OUT"/>
<pinref part="VDD1" gate="G$1" pin="VDD"/>
</segment>
<segment>
<pinref part="C2" gate="G$1" pin="2"/>
<wire x1="-40.64" y1="15.24" x2="-43.18" y2="15.24" width="0.1524" layer="91"/>
<wire x1="-40.64" y1="15.24" x2="-30.48" y2="15.24" width="0.1524" layer="91"/>
<wire x1="-25.4" y1="15.24" x2="-30.48" y2="15.24" width="0.1524" layer="91"/>
<pinref part="U1" gate="A" pin="DVDD"/>
<label x="-38.1" y="17.78" size="1.778" layer="95"/>
</segment>
<segment>
<wire x1="-30.48" y1="12.7" x2="-25.4" y2="12.7" width="0.1524" layer="91"/>
<pinref part="U1" gate="A" pin="AVDD_2"/>
<pinref part="C6" gate="G$1" pin="2"/>
<wire x1="-53.34" y1="10.16" x2="-38.1" y2="10.16" width="0.1524" layer="91"/>
<wire x1="-38.1" y1="10.16" x2="-38.1" y2="12.7" width="0.1524" layer="91"/>
<wire x1="-38.1" y1="12.7" x2="-30.48" y2="12.7" width="0.1524" layer="91"/>
</segment>
<segment>
<wire x1="-25.4" y1="7.62" x2="-30.48" y2="7.62" width="0.1524" layer="91"/>
<pinref part="U1" gate="A" pin="AVDD_4"/>
<pinref part="C8" gate="G$1" pin="2"/>
<wire x1="-66.04" y1="0" x2="-66.04" y2="5.08" width="0.1524" layer="91"/>
<wire x1="-66.04" y1="5.08" x2="-60.96" y2="5.08" width="0.1524" layer="91"/>
<wire x1="-60.96" y1="5.08" x2="-66.04" y2="5.08" width="0.1524" layer="91"/>
<wire x1="-66.04" y1="5.08" x2="-33.02" y2="5.08" width="0.1524" layer="91"/>
<wire x1="-33.02" y1="5.08" x2="-33.02" y2="7.62" width="0.1524" layer="91"/>
<wire x1="-33.02" y1="7.62" x2="-30.48" y2="7.62" width="0.1524" layer="91"/>
</segment>
<segment>
<wire x1="-25.4" y1="10.16" x2="-30.48" y2="10.16" width="0.1524" layer="91"/>
<pinref part="U1" gate="A" pin="AVDD_3"/>
<pinref part="C7" gate="G$1" pin="2"/>
<wire x1="-66.04" y1="7.62" x2="-35.56" y2="7.62" width="0.1524" layer="91"/>
<wire x1="-35.56" y1="7.62" x2="-35.56" y2="10.16" width="0.1524" layer="91"/>
<wire x1="-35.56" y1="10.16" x2="-30.48" y2="10.16" width="0.1524" layer="91"/>
</segment>
<segment>
<pinref part="C9" gate="G$1" pin="2"/>
<wire x1="-66.04" y1="-7.62" x2="-60.96" y2="-7.62" width="0.1524" layer="91"/>
<wire x1="-60.96" y1="-7.62" x2="-60.96" y2="2.54" width="0.1524" layer="91"/>
<wire x1="-60.96" y1="2.54" x2="-30.48" y2="2.54" width="0.1524" layer="91"/>
<wire x1="-30.48" y1="2.54" x2="-30.48" y2="5.08" width="0.1524" layer="91"/>
<pinref part="U1" gate="A" pin="AVDD"/>
<wire x1="-30.48" y1="5.08" x2="-25.4" y2="5.08" width="0.1524" layer="91"/>
</segment>
<segment>
<pinref part="C10" gate="G$1" pin="2"/>
<wire x1="-66.04" y1="-17.78" x2="-58.42" y2="-17.78" width="0.1524" layer="91"/>
<wire x1="-58.42" y1="-17.78" x2="-58.42" y2="0" width="0.1524" layer="91"/>
<pinref part="U1" gate="A" pin="DGUARD"/>
<wire x1="-58.42" y1="0" x2="-25.4" y2="0" width="0.1524" layer="91"/>
<wire x1="-25.4" y1="0" x2="-25.4" y2="2.54" width="0.1524" layer="91"/>
</segment>
</net>
<net name="ANTENNA" class="0">
<segment>
<wire x1="-111.76" y1="-50.8" x2="-111.76" y2="-43.18" width="0.1524" layer="91"/>
<label x="-111.76" y="-38.1" size="1.778" layer="95"/>
<pinref part="U$3" gate="G$1" pin="UNBAL"/>
</segment>
</net>
<net name="P3_2_RADIO_CLK" class="0">
<segment>
<wire x1="20.32" y1="-50.8" x2="30.48" y2="-50.8" width="0.1524" layer="91"/>
<label x="33.02" y="-50.8" size="1.778" layer="95"/>
<pinref part="U$4" gate="G$1" pin="P$10"/>
<wire x1="17.78" y1="-50.8" x2="20.32" y2="-50.8" width="0.1524" layer="91"/>
</segment>
<segment>
<wire x1="-25.4" y1="-2.54" x2="-30.48" y2="-2.54" width="0.1524" layer="91"/>
<label x="-53.34" y="-2.54" size="1.778" layer="95"/>
<pinref part="U1" gate="A" pin="SCLK"/>
</segment>
</net>
<net name="P2_3_RADIO_GDO0" class="0">
<segment>
<wire x1="20.32" y1="-53.34" x2="25.4" y2="-53.34" width="0.1524" layer="91"/>
<wire x1="25.4" y1="-53.34" x2="30.48" y2="-53.34" width="0.1524" layer="91"/>
<label x="33.02" y="-53.34" size="1.778" layer="95"/>
<pinref part="U$4" gate="G$1" pin="P$9"/>
<wire x1="20.32" y1="-53.34" x2="17.78" y2="-53.34" width="0.1524" layer="91"/>
</segment>
<segment>
<wire x1="25.4" y1="10.16" x2="30.48" y2="10.16" width="0.1524" layer="91"/>
<label x="27.94" y="10.16" size="1.778" layer="95"/>
<pinref part="U1" gate="A" pin="GDO0(ATEST)"/>
</segment>
</net>
<net name="P1_7_RADIO_EN" class="0">
<segment>
<wire x1="-63.5" y1="-60.96" x2="-53.34" y2="-60.96" width="0.1524" layer="91"/>
<label x="-50.8" y="-60.96" size="1.778" layer="95"/>
<pinref part="U$4" gate="G$1" pin="P$5"/>
<wire x1="-53.34" y1="-60.96" x2="-17.78" y2="-60.96" width="0.1524" layer="91"/>
</segment>
<segment>
<wire x1="-109.22" y1="20.32" x2="-109.22" y2="27.94" width="0.1524" layer="91"/>
<wire x1="-109.22" y1="20.32" x2="-91.44" y2="20.32" width="0.1524" layer="91"/>
<junction x="-109.22" y="20.32"/>
<label x="-88.9" y="20.32" size="1.778" layer="95"/>
<pinref part="U$2" gate="G$1" pin="EN"/>
<pinref part="R2" gate="G$1" pin="1"/>
</segment>
</net>
<net name="P3_0_RADIO_MOSI" class="0">
<segment>
<wire x1="-63.5" y1="-53.34" x2="-53.34" y2="-53.34" width="0.1524" layer="91"/>
<label x="-50.8" y="-53.34" size="1.778" layer="95"/>
<pinref part="U$4" gate="G$1" pin="P$2"/>
<wire x1="-17.78" y1="-53.34" x2="-53.34" y2="-53.34" width="0.1524" layer="91"/>
</segment>
<segment>
<wire x1="-25.4" y1="-10.16" x2="-30.48" y2="-10.16" width="0.1524" layer="91"/>
<label x="-45.72" y="-12.7" size="1.778" layer="95"/>
<pinref part="U1" gate="A" pin="SI"/>
</segment>
</net>
<net name="P3_1_RADIO_MISO" class="0">
<segment>
<wire x1="-63.5" y1="-50.8" x2="-53.34" y2="-50.8" width="0.1524" layer="91"/>
<label x="-50.8" y="-50.8" size="1.778" layer="95"/>
<pinref part="U$4" gate="G$1" pin="P$1"/>
<wire x1="-53.34" y1="-50.8" x2="-17.78" y2="-50.8" width="0.1524" layer="91"/>
</segment>
<segment>
<wire x1="25.4" y1="15.24" x2="30.48" y2="15.24" width="0.1524" layer="91"/>
<label x="27.94" y="15.24" size="1.778" layer="95"/>
<pinref part="U1" gate="A" pin="SO(GDO1)"/>
</segment>
</net>
<net name="P2_4_RADIO_GDO2" class="0">
<segment>
<wire x1="-63.5" y1="-55.88" x2="-53.34" y2="-55.88" width="0.1524" layer="91"/>
<label x="-50.8" y="-55.88" size="1.778" layer="95"/>
<pinref part="U$4" gate="G$1" pin="P$3"/>
<wire x1="-53.34" y1="-55.88" x2="-17.78" y2="-55.88" width="0.1524" layer="91"/>
</segment>
<segment>
<wire x1="25.4" y1="12.7" x2="30.48" y2="12.7" width="0.1524" layer="91"/>
<label x="27.94" y="12.7" size="1.778" layer="95"/>
<pinref part="U1" gate="A" pin="GDO2"/>
</segment>
</net>
<net name="P2_1_RADIO_CS" class="0">
<segment>
<wire x1="-60.96" y1="-58.42" x2="-53.34" y2="-58.42" width="0.1524" layer="91"/>
<wire x1="-60.96" y1="-58.42" x2="-63.5" y2="-58.42" width="0.1524" layer="91"/>
<label x="-50.8" y="-58.42" size="1.778" layer="95"/>
<pinref part="U$4" gate="G$1" pin="P$4"/>
<wire x1="-53.34" y1="-58.42" x2="-17.78" y2="-58.42" width="0.1524" layer="91"/>
</segment>
<segment>
<wire x1="-25.4" y1="-5.08" x2="-30.48" y2="-5.08" width="0.1524" layer="91"/>
<label x="-45.72" y="-5.08" size="1.778" layer="95"/>
<pinref part="U1" gate="A" pin="CSN"/>
</segment>
</net>
<net name="N$1" class="0">
<segment>
<pinref part="U1" gate="A" pin="RF_P"/>
<wire x1="25.4" y1="2.54" x2="30.48" y2="2.54" width="0.1524" layer="91"/>
<wire x1="-121.92" y1="-50.8" x2="-121.92" y2="-43.18" width="0.1524" layer="91"/>
<pinref part="U$3" gate="G$1" pin="BAL1"/>
</segment>
</net>
<net name="N$2" class="0">
<segment>
<pinref part="U1" gate="A" pin="RF_N"/>
<wire x1="25.4" y1="0" x2="30.48" y2="0" width="0.1524" layer="91"/>
<wire x1="-121.92" y1="-93.98" x2="-121.92" y2="-86.36" width="0.1524" layer="91"/>
<pinref part="U$3" gate="G$1" pin="BAL2"/>
</segment>
</net>
</nets>
</sheet>
</sheets>
</schematic>
</drawing>
</eagle>
